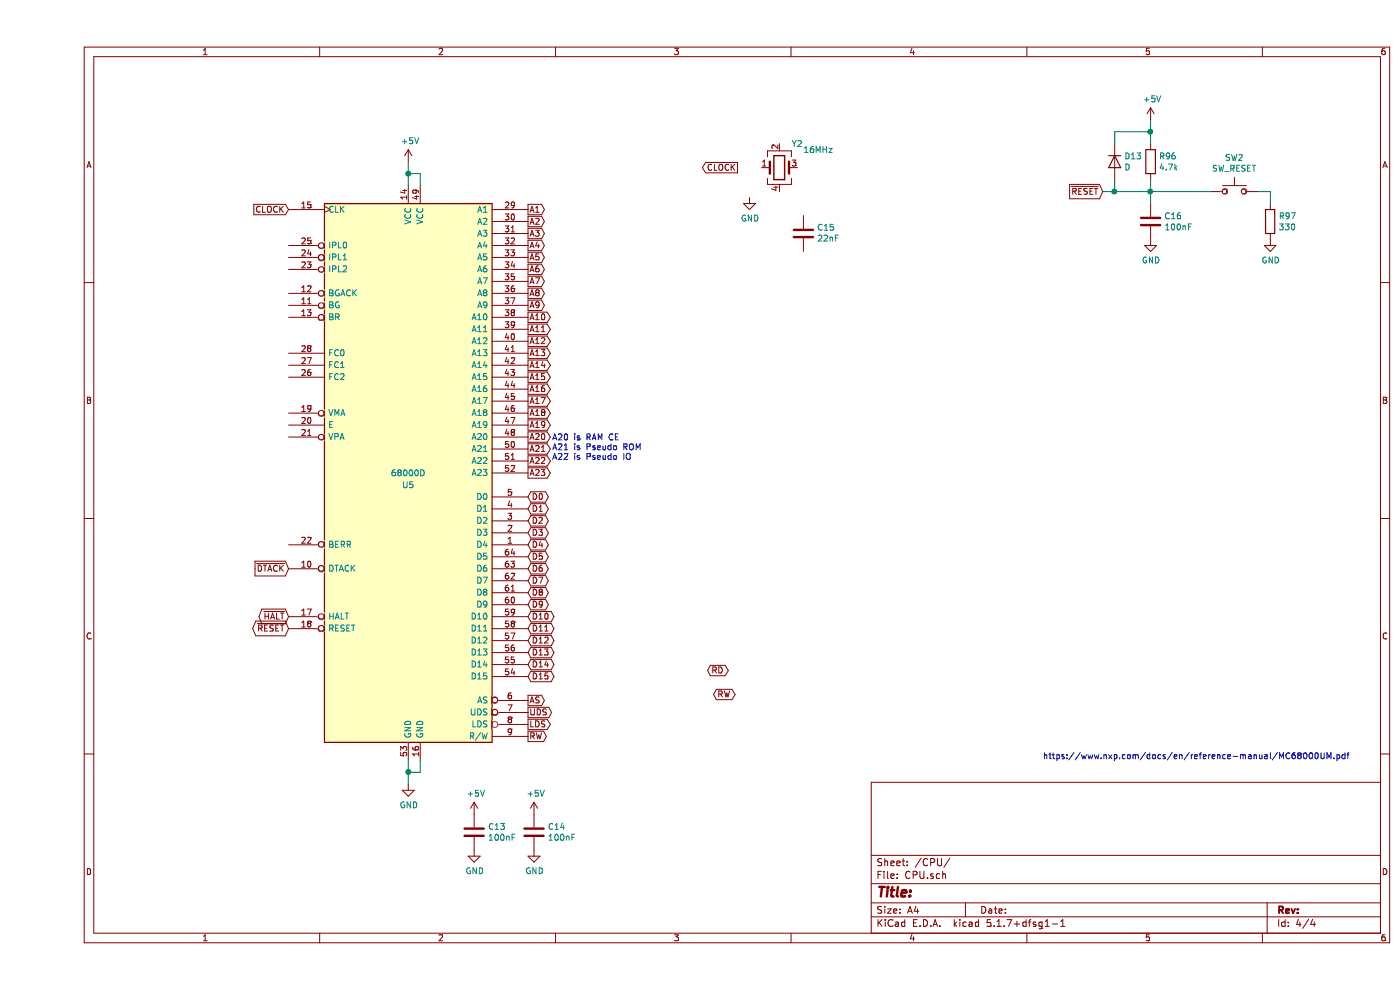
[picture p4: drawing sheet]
EESchema Schematic File Version 4
EELAYER 30 0
EELAYER END
$Descr A4 11693 8268
encoding utf-8
Sheet 4 4
Title ""
Date ""
Rev ""
Comp ""
Comment1 ""
Comment2 ""
Comment3 ""
Comment4 ""
$EndDescr
$Comp
L CPU_NXP_68000:68000D U?
U 1 1
P 3100 3950
AR Path="/6046D66F" Ref="U?"  Part="1" 
AR Path="/6046B06D/6046D66F" Ref="U5"  Part="1" 
F 0 "U5" H 3100 3850 50  0000 C CNN
F 1 "68000D" H 3100 3950 50  0000 C CNN
F 2 "" H 3100 3950 50  0001 C CNN
F 3 "https://www.nxp.com/docs/en/reference-manual/MC68000UM.pdf" H 3100 3950 50  0001 C CNN
	1    3100 3950
	1    0    0    -1  
$EndComp
Text GLabel 4100 1750 2    50   Output ~ 0
A1
Text GLabel 4100 1850 2    50   Output ~ 0
A2
Text GLabel 4100 1950 2    50   Output ~ 0
A3
Text GLabel 4100 2150 2    50   Output ~ 0
A5
Text GLabel 4100 2050 2    50   Output ~ 0
A4
Text GLabel 4100 2250 2    50   Output ~ 0
A6
Text GLabel 4100 2350 2    50   Output ~ 0
A7
Text GLabel 4100 2450 2    50   Output ~ 0
A8
Text GLabel 4100 2550 2    50   Output ~ 0
A9
Text GLabel 4100 2650 2    50   Output ~ 0
A10
Text GLabel 4100 2750 2    50   Output ~ 0
A11
Text GLabel 4100 2850 2    50   Output ~ 0
A12
Text GLabel 4100 2950 2    50   Output ~ 0
A13
Text GLabel 4100 3050 2    50   Output ~ 0
A14
Text GLabel 4100 3150 2    50   Output ~ 0
A15
Text GLabel 4100 3250 2    50   Output ~ 0
A16
Text GLabel 4100 3350 2    50   Output ~ 0
A17
Text GLabel 4100 3450 2    50   Output ~ 0
A18
Text GLabel 4100 3550 2    50   Output ~ 0
A19
Text GLabel 4100 3650 2    50   Output ~ 0
A20
Text GLabel 4100 3750 2    50   Output ~ 0
A21
Text GLabel 4100 3850 2    50   Output ~ 0
A22
Text GLabel 4100 3950 2    50   Output ~ 0
A23
Text GLabel 4100 4150 2    50   BiDi ~ 0
D0
Text GLabel 4100 4250 2    50   BiDi ~ 0
D1
Text GLabel 4100 4350 2    50   BiDi ~ 0
D2
Text GLabel 4100 4450 2    50   BiDi ~ 0
D3
Text GLabel 4100 4550 2    50   BiDi ~ 0
D4
Text GLabel 4100 4650 2    50   BiDi ~ 0
D5
Text GLabel 4100 4750 2    50   BiDi ~ 0
D6
Text GLabel 4100 4850 2    50   BiDi ~ 0
D7
Text GLabel 4100 4950 2    50   BiDi ~ 0
D8
Text GLabel 4100 5050 2    50   BiDi ~ 0
D9
Text GLabel 4100 5150 2    50   BiDi ~ 0
D10
Text GLabel 4100 5250 2    50   BiDi ~ 0
D11
Text GLabel 4100 5350 2    50   BiDi ~ 0
D12
Text GLabel 4100 5450 2    50   BiDi ~ 0
D13
Text GLabel 4100 5550 2    50   BiDi ~ 0
D14
Text GLabel 4100 5650 2    50   BiDi ~ 0
D15
Text GLabel 4100 5950 2    50   Output ~ 0
UDS
Text GLabel 4100 6050 2    50   Output ~ 0
LDS
$Comp
L power:GND #PWR0133
U 1 1
P 3100 6550
F 0 "#PWR0133" H 3100 6300 50  0001 C CNN
F 1 "GND" H 3105 6377 50  0000 C CNN
F 2 "" H 3100 6550 50  0001 C CNN
F 3 "" H 3100 6550 50  0001 C CNN
	1    3100 6550
	1    0    0    -1  
$EndComp
$Comp
L power:+5V #PWR0132
U 1 1
P 3100 1350
F 0 "#PWR0132" H 3100 1200 50  0001 C CNN
F 1 "+5V" H 3115 1523 50  0000 C CNN
F 2 "" H 3100 1350 50  0001 C CNN
F 3 "" H 3100 1350 50  0001 C CNN
	1    3100 1350
	1    0    0    -1  
$EndComp
Wire Wire Line
	3100 1350 3100 1450
Wire Wire Line
	3100 1450 3200 1450
Wire Wire Line
	3200 1450 3200 1550
Connection ~ 3100 1450
Wire Wire Line
	3100 1450 3100 1550
Wire Wire Line
	3100 6350 3100 6450
Wire Wire Line
	3100 6450 3200 6450
Wire Wire Line
	3200 6450 3200 6350
Connection ~ 3100 6450
Wire Wire Line
	3100 6450 3100 6550
Text GLabel 4100 5850 2    50   Output ~ 0
AS
Text GLabel 4100 6150 2    50   Output ~ 0
RW
Text GLabel 2100 5250 0    50   BiDi ~ 0
~RESET
Text GLabel 2100 5150 0    50   BiDi ~ 0
~HALT
Text GLabel 2100 1750 0    50   Input ~ 0
CLOCK
Text GLabel 2100 4750 0    50   Input ~ 0
~DTACK
$Comp
L Device:C C?
U 1 1
P 6400 1950
AR Path="/5F9DA3F8/5FA98E79" Ref="C?"  Part="1" 
AR Path="/6046B06D/5FA98E79" Ref="C15"  Part="1" 
F 0 "C15" H 6285 1904 50  0000 R CNN
F 1 "22nF" H 6285 1995 50  0000 R CNN
F 2 "" H 6438 1800 50  0001 C CNN
F 3 "~" H 6400 1950 50  0001 C CNN
	1    6400 1950
	-1   0    0    1   
$EndComp
$Comp
L power:GND #PWR?
U 1 1
P 5950 1650
AR Path="/5F9DA3F8/5FA98E7F" Ref="#PWR?"  Part="1" 
AR Path="/6046B06D/5FA98E7F" Ref="#PWR0138"  Part="1" 
F 0 "#PWR0138" H 5950 1400 50  0001 C CNN
F 1 "GND" H 5955 1477 50  0000 C CNN
F 2 "" H 5950 1650 50  0001 C CNN
F 3 "" H 5950 1650 50  0001 C CNN
	1    5950 1650
	1    0    0    -1  
$EndComp
$Comp
L Device:Crystal_GND24 Y?
U 1 1
P 6200 1400
AR Path="/5F9DA3F8/5FA98E85" Ref="Y?"  Part="1" 
AR Path="/6046B06D/5FA98E85" Ref="Y2"  Part="1" 
F 0 "Y2" H 6300 1600 50  0000 L CNN
F 1 "16MHz" H 6400 1550 50  0000 L CNN
F 2 "" H 6200 1400 50  0001 C CNN
F 3 "~" H 6200 1400 50  0001 C CNN
	1    6200 1400
	1    0    0    -1  
$EndComp
Text GLabel 5850 1400 0    50   Output ~ 0
CLOCK
$Comp
L Device:C C14
U 1 1
P 4150 6950
F 0 "C14" H 4265 6996 50  0000 L CNN
F 1 "100nF" H 4265 6905 50  0000 L CNN
F 2 "" H 4188 6800 50  0001 C CNN
F 3 "~" H 4150 6950 50  0001 C CNN
	1    4150 6950
	1    0    0    -1  
$EndComp
$Comp
L power:GND #PWR0137
U 1 1
P 4150 7100
F 0 "#PWR0137" H 4150 6850 50  0001 C CNN
F 1 "GND" H 4155 6927 50  0000 C CNN
F 2 "" H 4150 7100 50  0001 C CNN
F 3 "" H 4150 7100 50  0001 C CNN
	1    4150 7100
	1    0    0    -1  
$EndComp
$Comp
L power:+5V #PWR0136
U 1 1
P 4150 6800
F 0 "#PWR0136" H 4150 6650 50  0001 C CNN
F 1 "+5V" H 4165 6973 50  0000 C CNN
F 2 "" H 4150 6800 50  0001 C CNN
F 3 "" H 4150 6800 50  0001 C CNN
	1    4150 6800
	1    0    0    -1  
$EndComp
$Comp
L Switch:SW_Push SW?
U 1 1
P 10000 1600
AR Path="/5F9DA3F8/5FAA3880" Ref="SW?"  Part="1" 
AR Path="/6046B06D/5FAA3880" Ref="SW2"  Part="1" 
F 0 "SW2" H 10000 1885 50  0000 C CNN
F 1 "SW_RESET" H 10000 1794 50  0000 C CNN
F 2 "" H 10000 1800 50  0001 C CNN
F 3 "~" H 10000 1800 50  0001 C CNN
	1    10000 1600
	1    0    0    -1  
$EndComp
$Comp
L power:GND #PWR0141
U 1 1
P 10300 2000
F 0 "#PWR0141" H 10300 1750 50  0001 C CNN
F 1 "GND" H 10305 1827 50  0000 C CNN
F 2 "" H 10300 2000 50  0001 C CNN
F 3 "" H 10300 2000 50  0001 C CNN
	1    10300 2000
	1    0    0    -1  
$EndComp
$Comp
L power:GND #PWR0140
U 1 1
P 9300 2000
F 0 "#PWR0140" H 9300 1750 50  0001 C CNN
F 1 "GND" H 9305 1827 50  0000 C CNN
F 2 "" H 9300 2000 50  0001 C CNN
F 3 "" H 9300 2000 50  0001 C CNN
	1    9300 2000
	1    0    0    -1  
$EndComp
$Comp
L power:+5V #PWR0139
U 1 1
P 9300 1000
F 0 "#PWR0139" H 9300 850 50  0001 C CNN
F 1 "+5V" H 9315 1173 50  0000 C CNN
F 2 "" H 9300 1000 50  0001 C CNN
F 3 "" H 9300 1000 50  0001 C CNN
	1    9300 1000
	1    0    0    -1  
$EndComp
$Comp
L Device:R R96
U 1 1
P 9300 1350
F 0 "R96" H 9370 1396 50  0000 L CNN
F 1 "4.7k" H 9370 1305 50  0000 L CNN
F 2 "" V 9230 1350 50  0001 C CNN
F 3 "~" H 9300 1350 50  0001 C CNN
	1    9300 1350
	1    0    0    -1  
$EndComp
$Comp
L Device:D D13
U 1 1
P 9000 1350
F 0 "D13" V 8954 1430 50  0000 L CNN
F 1 "D" V 9045 1430 50  0000 L CNN
F 2 "" H 9000 1350 50  0001 C CNN
F 3 "~" H 9000 1350 50  0001 C CNN
	1    9000 1350
	0    1    1    0   
$EndComp
Wire Wire Line
	8900 1600 9000 1600
Wire Wire Line
	9000 1600 9000 1500
Wire Wire Line
	9000 1600 9300 1600
Wire Wire Line
	9300 1600 9300 1500
Connection ~ 9000 1600
Wire Wire Line
	9300 1000 9300 1100
Wire Wire Line
	9300 1100 9000 1100
Wire Wire Line
	9000 1100 9000 1200
Connection ~ 9300 1100
Wire Wire Line
	9300 1100 9300 1200
$Comp
L Device:C C16
U 1 1
P 9300 1850
F 0 "C16" H 9415 1896 50  0000 L CNN
F 1 "100nF" H 9415 1805 50  0000 L CNN
F 2 "" H 9338 1700 50  0001 C CNN
F 3 "~" H 9300 1850 50  0001 C CNN
	1    9300 1850
	1    0    0    -1  
$EndComp
Wire Wire Line
	9300 1600 9300 1700
Connection ~ 9300 1600
Wire Wire Line
	9300 1600 9800 1600
$Comp
L Device:R R97
U 1 1
P 10300 1850
F 0 "R97" H 10370 1896 50  0000 L CNN
F 1 "330" H 10370 1805 50  0000 L CNN
F 2 "" V 10230 1850 50  0001 C CNN
F 3 "~" H 10300 1850 50  0001 C CNN
	1    10300 1850
	1    0    0    -1  
$EndComp
Wire Wire Line
	10200 1600 10300 1600
Wire Wire Line
	10300 1600 10300 1700
$Comp
L Device:C C13
U 1 1
P 3650 6950
F 0 "C13" H 3765 6996 50  0000 L CNN
F 1 "100nF" H 3765 6905 50  0000 L CNN
F 2 "" H 3688 6800 50  0001 C CNN
F 3 "~" H 3650 6950 50  0001 C CNN
	1    3650 6950
	1    0    0    -1  
$EndComp
$Comp
L power:GND #PWR0135
U 1 1
P 3650 7100
F 0 "#PWR0135" H 3650 6850 50  0001 C CNN
F 1 "GND" H 3655 6927 50  0000 C CNN
F 2 "" H 3650 7100 50  0001 C CNN
F 3 "" H 3650 7100 50  0001 C CNN
	1    3650 7100
	1    0    0    -1  
$EndComp
$Comp
L power:+5V #PWR0134
U 1 1
P 3650 6800
F 0 "#PWR0134" H 3650 6650 50  0001 C CNN
F 1 "+5V" H 3665 6973 50  0000 C CNN
F 2 "" H 3650 6800 50  0001 C CNN
F 3 "" H 3650 6800 50  0001 C CNN
	1    3650 6800
	1    0    0    -1  
$EndComp
Text GLabel 8900 1600 0    50   Input ~ 0
~RESET
Text Notes 8400 6350 0    50   ~ 0
https://www.nxp.com/docs/en/reference-manual/MC68000UM.pdf
Text Notes 4300 3850 0    50   ~ 0
A20 is RAM CE\nA21 is Pseudo ROM\nA22 is Pseudo IO
Text GLabel 5650 5800 2    50   BiDi ~ 0
RW
Text GLabel 5600 5600 2    50   BiDi ~ 0
RD
$EndSCHEMATC
